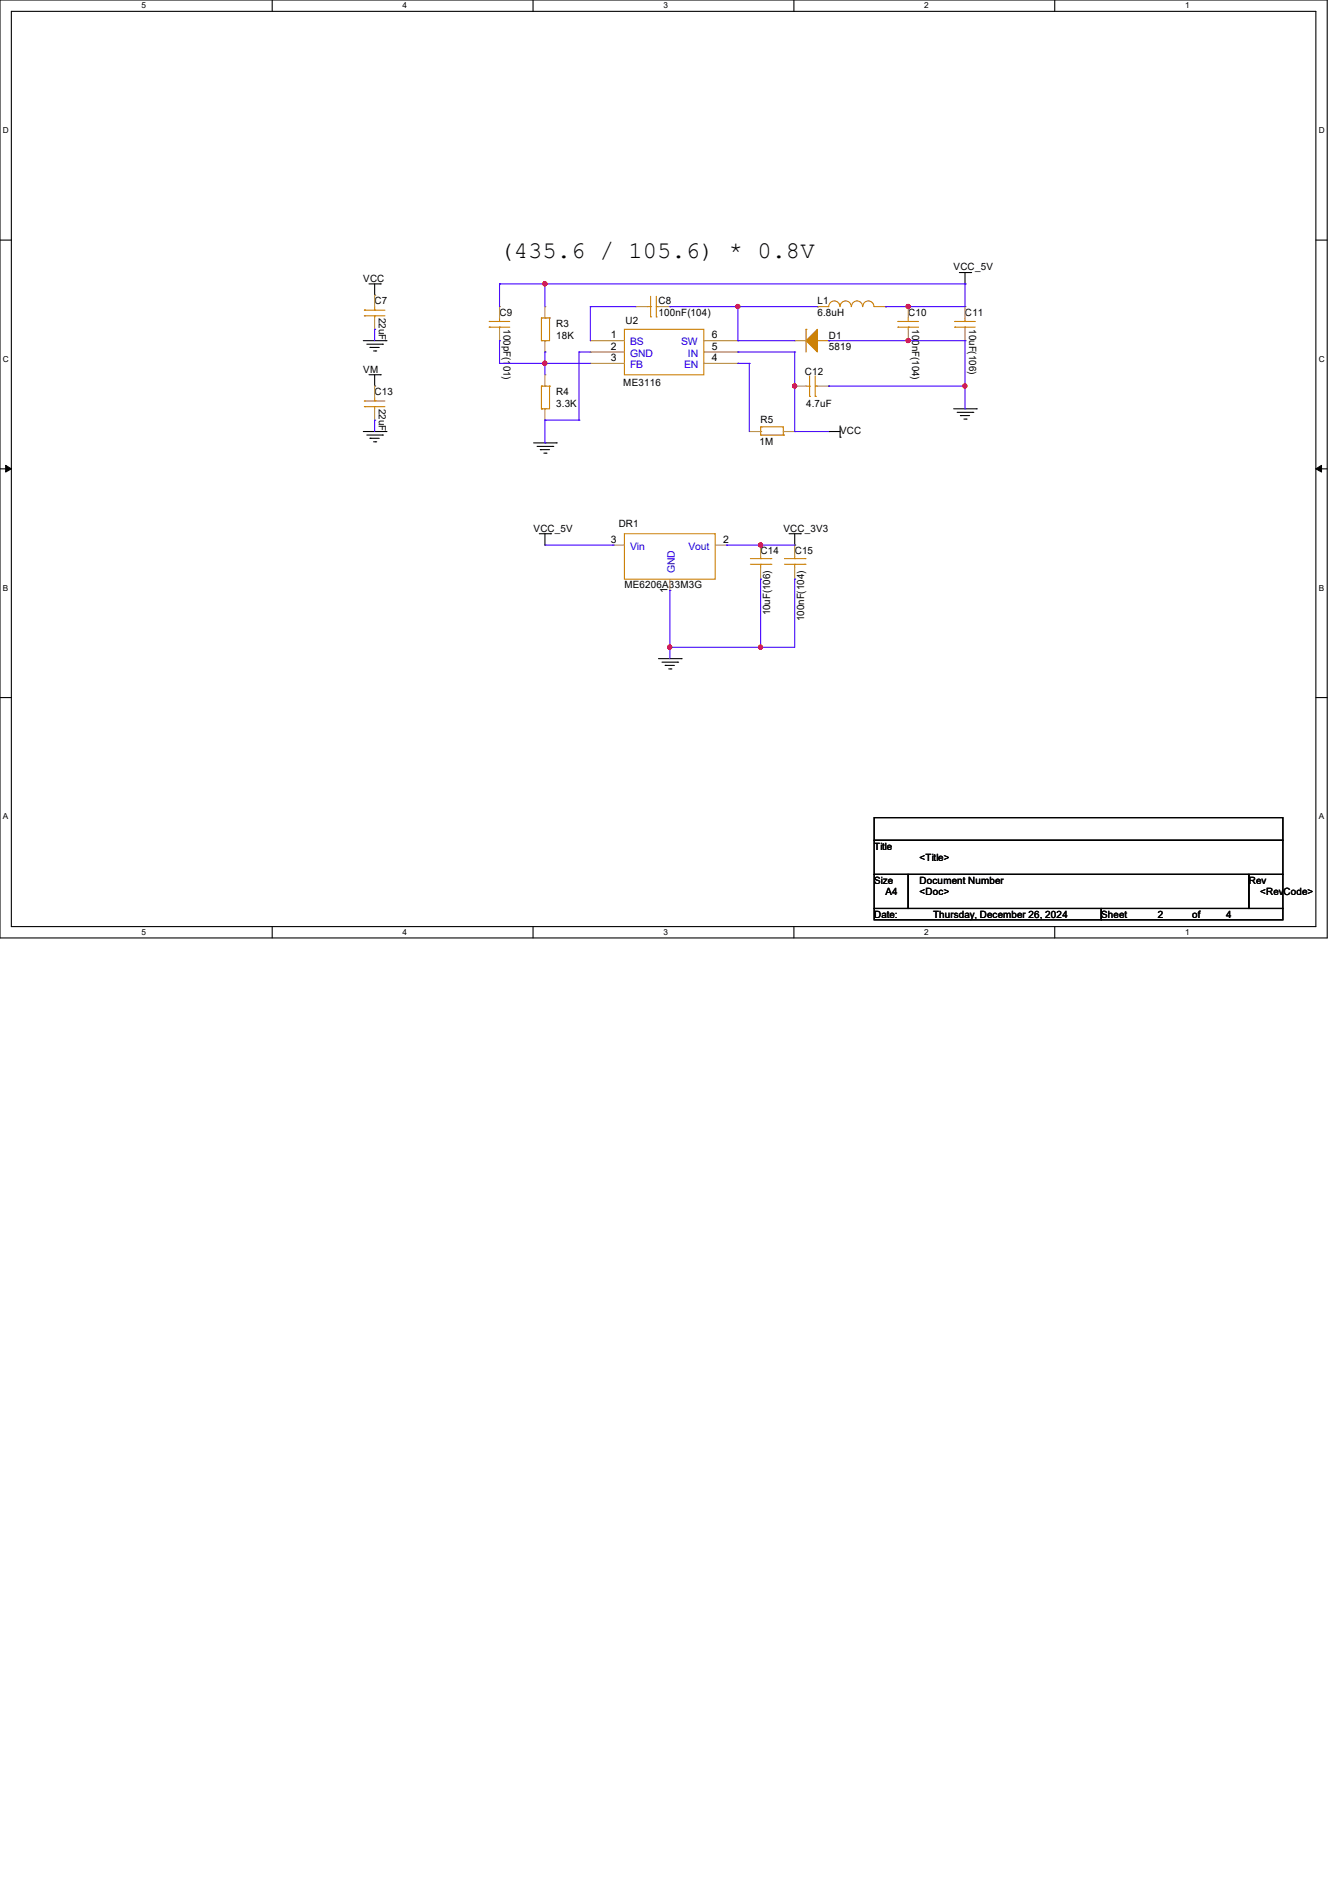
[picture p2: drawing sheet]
<svg xmlns="http://www.w3.org/2000/svg" width="210mm" height="297mm" viewBox="0 0 210 297" stroke-linecap="round" stroke-linejoin="round" font-family="sans-serif">
<path d="M0 0h207.9v146.9h-207.9zM1.8 1.8h204.3v143.3h-204.3z" fill="none" stroke="#000" stroke-width=".17"/>
<g fill="#fff">
<path d="M22.2 .2h.7v1.4h-.7z"/>
<path d="M22.2 145.2h.7v1.4h-.7z"/>
</g>
<path d="M42.6 0v1.8M42.6 145.1v1.8" fill="none" stroke="#000" stroke-width=".17"/>
<g fill="#fff">
<path d="M63 .2h.7v1.4h-.7z"/>
<path d="M63 145.2h.7v1.4h-.7z"/>
</g>
<path d="M83.5 0v1.8M83.5 145.1v1.8" fill="none" stroke="#000" stroke-width=".17"/>
<g fill="#fff">
<path d="M103.9 .2h.7v1.4h-.7z"/>
<path d="M103.9 145.2h.7v1.4h-.7z"/>
</g>
<path d="M124.3 0v1.8M124.3 145.1v1.8" fill="none" stroke="#000" stroke-width=".17"/>
<g fill="#fff">
<path d="M144.7 .2h.7v1.4h-.7z"/>
<path d="M144.7 145.2h.7v1.4h-.7z"/>
</g>
<path d="M165.2 0v1.8M165.2 145.1v1.8" fill="none" stroke="#000" stroke-width=".17"/>
<g fill="#fff">
<path d="M185.6 .2h.7v1.4h-.7z"/>
<path d="M185.6 145.2h.7v1.4h-.7z"/>
<path d="M.5 19.7h.9v1.4h-.9z"/>
<path d="M206.5 19.7h.9v1.4h-.9z"/>
<path d="M.5 55.5h.9v1.4h-.9z"/>
<path d="M206.5 55.5h.9v1.4h-.9z"/>
</g>
<path d="M0 37.6h1.8M206.1 37.6h1.8" fill="none" stroke="#000" stroke-width=".17"/>
<g fill="#fff">
<path d="M.5 91.3h.8v1.4h-.8z"/>
<path d="M206.5 91.3h.8v1.4h-.8z"/>
</g>
<path d="M0 73.4h1.8M206.1 73.4h1.8" fill="none" stroke="#000" stroke-width=".17"/>
<path d="M.9 72.9l.9 .5-.9 .5zM206.1 73.4l.9-.5v1z" fill="#000" stroke="#000" stroke-width=".16"/>
<g fill="#fff">
<path d="M.5 127.1h.8v1.4h-.8z"/>
<path d="M206.5 127.1h.8v1.4h-.8z"/>
</g>
<g fill="none" stroke="#000" stroke-width=".17">
<path d="M56.9 53.3h3.6M57.4 53.9h2.5M57.8 44.4h1.8M57.8 58.7h1.8M58 54.4h.1M58 54.4h1.4M58.5 54.9h.3M58.7 46.2h.1M58.7 44.4v1.8M58.7 58.7v1.8M58.8 54.9h.1M59.6 44.4h.1"/>
<path d="M59.6 58.7h.1M59.9 53.9h.1M60.5 53.3h.1M150.2 42.7h1.8M151.1 44.4h.1M151.1 42.7v1.7M152 42.7h.1M56.9 67.6h3.6M57.4 68.1h2.5M58 68.6h.1M58 68.6h1.4M58.5 69.2h.3"/>
<path d="M58.7 60.5h.1M58.8 69.2h.1M59.9 68.1h.1M60.5 67.6h.1M83.6 69.3h3.5M84.1 69.9h2.5M84.6 70.4h.1M84.6 70.4h1.5M85.2 71h.3M85.5 71h.1M86.6 69.9h.1M87.1 69.3h.1"/>
<path d="M129.8 67.6h.1M129.8 67.6h1.8M131.6 68.5h.1M131.6 66.7v1.8M149.4 64h3.5M149.9 64.6h2.5M150.4 65.1h.1M150.4 65.1h1.4M151 65.6h.3M151.3 65.6h.1M152.4 64.6h.1M152.9 64h.1"/>
<path d="M84.5 83.6h1.7M85.3 85.3h.1M85.3 83.6v1.7M86.2 83.6h.1M123.6 83.6h1.7M124.5 85.3h.1M124.5 83.6v1.7M125.3 83.6h.1M0 109.2h1.8M103.1 103.1h3.6M103.7 103.7h2.4M104.2 104.2h.1"/>
<path d="M104.2 104.2h1.4M104.7 104.7h.4M105.1 104.7h.1M106.1 103.7h.1M106.7 103.1h.1M206.1 109.2h1.8M136.9 128h64v3.6h-64zM136.9 131.6h64v5.3h-64zM136.9 136.9h5.3v5.3h-5.3zM142.2 136.9h53.4v5.3h-53.4zM195.6 136.9h5.3v5.3h-5.3zM136.9 142.2h35.6v1.8h-35.6z"/>
<path d="M172.5 142.2h28.4v1.8h-28.4z"/>
</g>
<g fill="none" stroke="#cc8006" stroke-width=".17">
<path d="M57.1 48.6h.1M57.1 49.4h.1M57.1 48.6h3.2M57.1 49.4h3.2M58.7 49.4h.1M58.7 48.6h.1M58.7 48v.6M58.7 49.4v.4M76.6 50.3h.1M76.6 51.2h.1M76.6 50.3h3.2M76.6 51.2h3.2"/>
<path d="M78.2 51.2h.1M78.2 50.3h.1M78.2 49.8v.5M78.2 51.2v.4M84.8 53.3h.1M84.8 49.8h.1M84.8 49.8v3.5M84.8 49.8h1.3M85.3 49.8h.1M85.3 53.3h.1M86.1 49.8h.1M86.1 49.8v3.5h-1.3"/>
<path d="M97.8 51.6h12.4v7.1h-12.4zM101.3 48h.6M101.9 49.6h.1M101.9 48h.1M101.9 46.4v3.2M102.8 48h.1M102.8 49.6h.1M102.8 48h.3M102.8 46.4v3.2M126.2 51.6h.1M126.2 51.6v3.5M126.8 58.8v3.3"/>
<path d="M127.7 58.8v3.3M128 48h.1M128 48h1.8a.87 .87 0 0 1 .9-.9 .87 .87 0 0 1 .8 .9M128 53.3h1.8M129.8 53.3h.1M131.6 48a.87 .87 0 0 1 .8-.9 .87 .87 0 0 1 .9 .9M133.3 48a.87 .87 0 0 1 .9-.9 .87 .87 0 0 1 .9 .9M135.1 48a.87 .87 0 0 1 .9-.9 .87 .87 0 0 1 .9 .9M136.9 48h1.8M138.7 48h.1M140.6 50.3h.1M140.6 51.2h.1"/>
<path d="M140.6 50.3h3.2M140.6 51.2h3.2M142.2 51.2h.1M142.2 50.3h.1M142.2 49.8v.5M142.2 51.2v.4M149.5 50.3h.1M149.5 51.2h.1M149.5 50.3h3.2M149.5 51.2h3.2M151.1 51.2h.1M151.1 50.3h.1"/>
<path d="M151.1 49.8v.5M151.1 51.2v.4M57.1 62.8h.1M57.1 63.7h.1M57.1 62.8h3.2M57.1 63.7h3.2M58.7 63.7h.1M58.7 62.8h.1M58.7 62.2v.6M58.7 63.7v.3M84.8 64h.1M84.8 60.5h.1"/>
<path d="M84.8 60.5h1.3M84.8 60.5v3.5M85.3 60.5h.1M85.3 64h.1M86.1 60.5h.1M86.1 60.5v3.5h-1.3M119.1 66.8h.1M119.1 68.1h.1M119.1 67.6h.1M119.1 66.8v1.3M119.1 66.8h3.6v1.3M119.1 68.1h3.6"/>
<path d="M122.7 68.1h.1M122.7 67.6h.1M126.2 60.5h.6M126.8 62.1h.1M126.8 60.5h.1M127.7 60.5h.1M127.7 62.1h.1M127.7 60.5h.3M97.8 83.6h14.2v7.1h-14.2zM117.5 88.3h3.2M117.5 87.5h3.2M119.1 87.5h.1"/>
<path d="M119.1 88.3h.1M119.1 87.1v.4M119.1 88.3v.6M120.7 88.3h.1M120.7 87.5h.1M122.9 88.3h3.2M122.9 87.5h3.2M124.5 87.5h.1M124.5 88.3h.1M124.5 87.1v.4M124.5 88.3v.6M126.1 88.3h.1"/>
<path d="M126.1 87.5h.1"/>
</g>
<g fill="none" stroke="#a84" stroke-width=".17">
<path d="M58.7 51.6h.1M58.7 46.2h.1M58.7 46.2v1.8M58.7 49.8v1.8M78.2 53.3h.1M78.2 48h.1M78.2 48v1.8M78.2 51.6v1.7M85.3 58.7h.1M85.3 55.1h.1M85.3 48h.1M85.3 48v1.8"/>
<path d="M85.3 53.3v1.8M85.3 58.7v1.8M92.5 53.3h.1M92.5 55.1h.1M92.5 56.9h.1M92.5 53.3h5.3M92.5 55.1h5.3M92.5 56.9h5.3M99.6 48h.1M99.6 48h1.7M103.1 48h1.8M104.9 48h.1"/>
<path d="M110.2 53.3h5.4M110.2 55.1h5.4M110.2 56.9h5.4M115.6 56.9h.1M115.6 55.1h.1M115.6 53.3h.1M124.5 53.3h.1M124.5 53.3h1.7M128 48h.1M129.8 53.3h.1M138.7 48h.1M142.2 53.3h.1"/>
<path d="M142.2 48h.1M142.2 48v1.8M142.2 51.6v1.7M151.1 53.3h.1M151.1 48h.1M151.1 48v1.8M151.1 51.6v1.7M58.7 65.8h.1M58.7 60.5h.1M58.7 60.5v1.7M58.7 64v1.8M85.3 65.8h.1"/>
<path d="M85.3 64v1.8M117.3 67.6h.1M117.3 67.6h1.8M122.7 67.6h1.8M124.5 67.6h.1M124.5 60.5h.1M124.5 60.5h1.7M128 60.5h1.8M129.8 60.5h.1M96 85.3h.1M96 85.3h1.8M104.9 92.5h.1"/>
<path d="M104.9 90.7v1.8M112 85.3h1.8M113.8 85.3h.1M119.1 85.3h.1M119.1 90.7h.1M119.1 85.3v1.8M119.1 88.9v1.8M124.5 85.3h.1M124.5 90.7h.1M124.5 85.3v1.8M124.5 88.9v1.8"/>
</g>
<path d="M126.2 53.3l1.8-1.7v3.5z" fill="#cc8006" stroke="#cc8006" stroke-width=".17"/>
<g fill="none" stroke="#4200ff" stroke-width=".17">
<path d="M58.7 51.6h.1M58.7 51.6v1.7M78.2 44.4h.1M78.2 53.3h.1M78.2 56.9h.1M78.2 44.4h72.9M78.2 44.4v3.6M78.2 53.3v3.6M78.2 56.9h14.3M85.3 44.4h.1M85.3 55.1h.1M85.3 56.9h.1"/>
<path d="M85.3 44.4v3.6M85.3 55.1v3.6M90.7 55.1h.1M90.7 55.1h1.8M90.7 55.1v10.7M92.5 48h.1M92.5 48v5.3M92.5 48h7.1M104.9 48h.1M104.9 48h23.1M115.6 48h.1M115.6 53.3h.1"/>
<path d="M115.6 55.1h.1M115.6 56.9h.1M115.6 48v5.3M115.6 53.3h8.9M115.6 55.1h8.9M115.6 56.9h1.7M117.3 56.9h.1M117.3 56.9v10.7M124.5 55.1h.1M124.5 55.1v12.5M129.8 53.3h.1M129.8 53.3h21.3"/>
<path d="M138.7 48h.1M142.2 48h.1M142.2 53.3h.1M151.1 44.4h.1M151.1 53.3h.1M151.1 44.4v3.6h-12.4M151.1 53.3v10.7M58.7 65.8h.1M58.7 65.8v1.8M85.3 69.3h.1M85.3 65.8h.1M85.3 65.8v3.5"/>
<path d="M85.3 65.8h5.4M90.7 65.8h.1M124.5 60.5h.1M124.5 67.6h.1M124.5 67.6h5.3M129.8 60.5h.1M129.8 60.5h21.3M151.1 64h.1M85.3 85.3h10.7M96 85.3h.1M104.9 92.5h.1M104.9 92.5v10.6"/>
<path d="M113.8 85.3h.1M113.8 85.3h10.7M119.1 85.3h.1M119.1 90.7h.1M119.1 90.7v10.6M124.5 90.7h.1M124.5 90.7v10.6h-19.6M104.9 101.3h.1M119.1 101.3h.1"/>
</g>
<g fill="#f00" stroke="#f00" stroke-width=".17">
<circle cx="85.3" cy="44.4" r=".32"/>
<circle cx="115.5" cy="48" r=".32"/>
<circle cx="142.2" cy="48" r=".32"/>
<circle cx="142.2" cy="53.3" r=".32"/>
<circle cx="151.1" cy="60.4" r=".32"/>
<circle cx="85.3" cy="56.9" r=".32"/>
<circle cx="124.4" cy="60.4" r=".32"/>
<circle cx="119.1" cy="85.3" r=".32"/>
<circle cx="119.1" cy="101.3" r=".32"/>
<circle cx="104.9" cy="101.3" r=".32"/>
</g>
<text font-size="3.7" x="78.2" y="40.3">(435.6 / 105.6) * 0.8V</text>
<g font-size="1.6">
<text x="56.9" y="44.1">VCC</text>
<text x="58.7" y="47.7">C7</text>
<text x="103.1" y="47.7">C8</text>
<text x="128" y="47.7">L1</text>
<text x="149.4" y="42.3">VCC_5V</text>
<text x="59.3" y="49.8" transform="rotate(90 59.3 49.8)">22uF</text>
<text x="78.2" y="49.4">C9</text>
<text x="78.9" y="51.6" transform="rotate(90 78.9 51.6)">100pF(101)</text>
<text x="87.1" y="51.2">R3</text>
<text x="87.1" y="53">18K</text>
<text x="95.7" y="53">1</text>
<text x="98" y="50.7">U2</text>
<text x="103.1" y="49.4">100nF(104)</text>
<text x="111.5" y="53">6</text>
<text x="128" y="49.4">6.8uH</text>
<text x="129.8" y="53">D1</text>
<text x="142.2" y="49.4">C10</text>
<text x="142.9" y="51.6" transform="rotate(90 142.9 51.6)">100nF(104)</text>
<text x="151.1" y="49.4">C11</text>
<text x="151.8" y="51.6" transform="rotate(90 151.8 51.6)">10uF(106)</text>
<text x="56.9" y="58.3">VM</text>
<text x="95.7" y="54.7">2</text>
<text x="95.7" y="56.5">3</text>
<text x="111.5" y="56.5">4</text>
<text x="111.5" y="54.7">5</text>
<text x="126.1" y="58.7">C12</text>
<text x="129.8" y="54.8">5819</text>
<text x="58.7" y="61.9">C13</text>
<text x="59.3" y="64" transform="rotate(90 59.3 64)">22uF</text>
<text x="87.1" y="61.9">R4</text>
<text x="87.1" y="63.7">3.3K</text>
<text x="97.6" y="60.5">ME3116</text>
<text x="126.2" y="63.7">4.7uF</text>
<text x="119" y="69.7">1M</text>
<text x="119.1" y="66.2">R5</text>
<text x="131.6" y="67.9">VCC</text>
<text x="83.6" y="83.2">VCC_5V</text>
<text x="96.9" y="82.5">DR1</text>
<text x="122.7" y="83.2">VCC_3V3</text>
<text x="95.7" y="85">3</text>
<text x="113.2" y="85">2</text>
<text x="119.1" y="86.8">C14</text>
<text x="124.5" y="86.8">C15</text>
<text x="97.8" y="92.1">ME6206A33M3G</text>
<text x="104.5" y="92.8" transform="rotate(-90 104.5 92.8)">1</text>
<text x="120.6" y="96.3" transform="rotate(-90 120.6 96.3)">10uF(106)</text>
<text x="125.9" y="97.2" transform="rotate(-90 125.9 97.2)">100nF(104)</text>
<text x="136.9" y="133">Title</text>
<text x="144" y="134.8">&lt;Title&gt;</text>
<text x="136.9" y="138.3">Size</text>
<text x="136.9" y="143.7">Date:</text>
<text x="138.7" y="140.1">A4</text>
<text x="144" y="138.3">Document Number</text>
<text x="144" y="140.1">&lt;Doc&gt;</text>
<text x="146.1" y="143.7">Thursday, December 26, 2024</text>
<text x="172.5" y="143.7">Sheet</text>
<text x="181.4" y="143.7">2</text>
<text x="186.7" y="143.7">of</text>
<text x="192" y="143.7">4</text>
<text x="195.6" y="138.3">Rev</text>
<text x="197.4" y="140.1">&lt;RevCode&gt;</text>
</g>
<g font-size="1.6" fill="#00c">
<text x="98.7" y="54.1">BS</text>
<text x="98.7" y="55.8">GND</text>
<text x="98.7" y="57.6">FB</text>
<text x="106.7" y="54.1">SW</text>
<text x="107.1" y="57.6">EN</text>
<text x="107.7" y="55.8">IN</text>
<text x="98.7" y="86.1">Vin</text>
<text x="105.7" y="89.8" transform="rotate(-90 105.7 89.8)">GND</text>
<text x="107.8" y="86.1">Vout</text>
</g>
<g font-size="1.3">
<text x="22.2" y="1.3">5</text>
<text x="63" y="1.3">4</text>
<text x="103.9" y="1.3">3</text>
<text x="144.7" y="1.3">2</text>
<text x="185.6" y="1.3">1</text>
<text x=".5" y="20.8">D</text>
<text x="206.5" y="20.8">D</text>
<text x=".5" y="56.6">C</text>
<text x="206.5" y="56.6">C</text>
<text x=".5" y="92.5">B</text>
<text x="206.5" y="92.5">B</text>
<text x=".5" y="128.3">A</text>
<text x="206.5" y="128.3">A</text>
<text x="22.2" y="146.4">5</text>
<text x="63" y="146.4">4</text>
<text x="103.9" y="146.4">3</text>
<text x="144.7" y="146.4">2</text>
<text x="185.6" y="146.4">1</text>
</g>
</svg>
